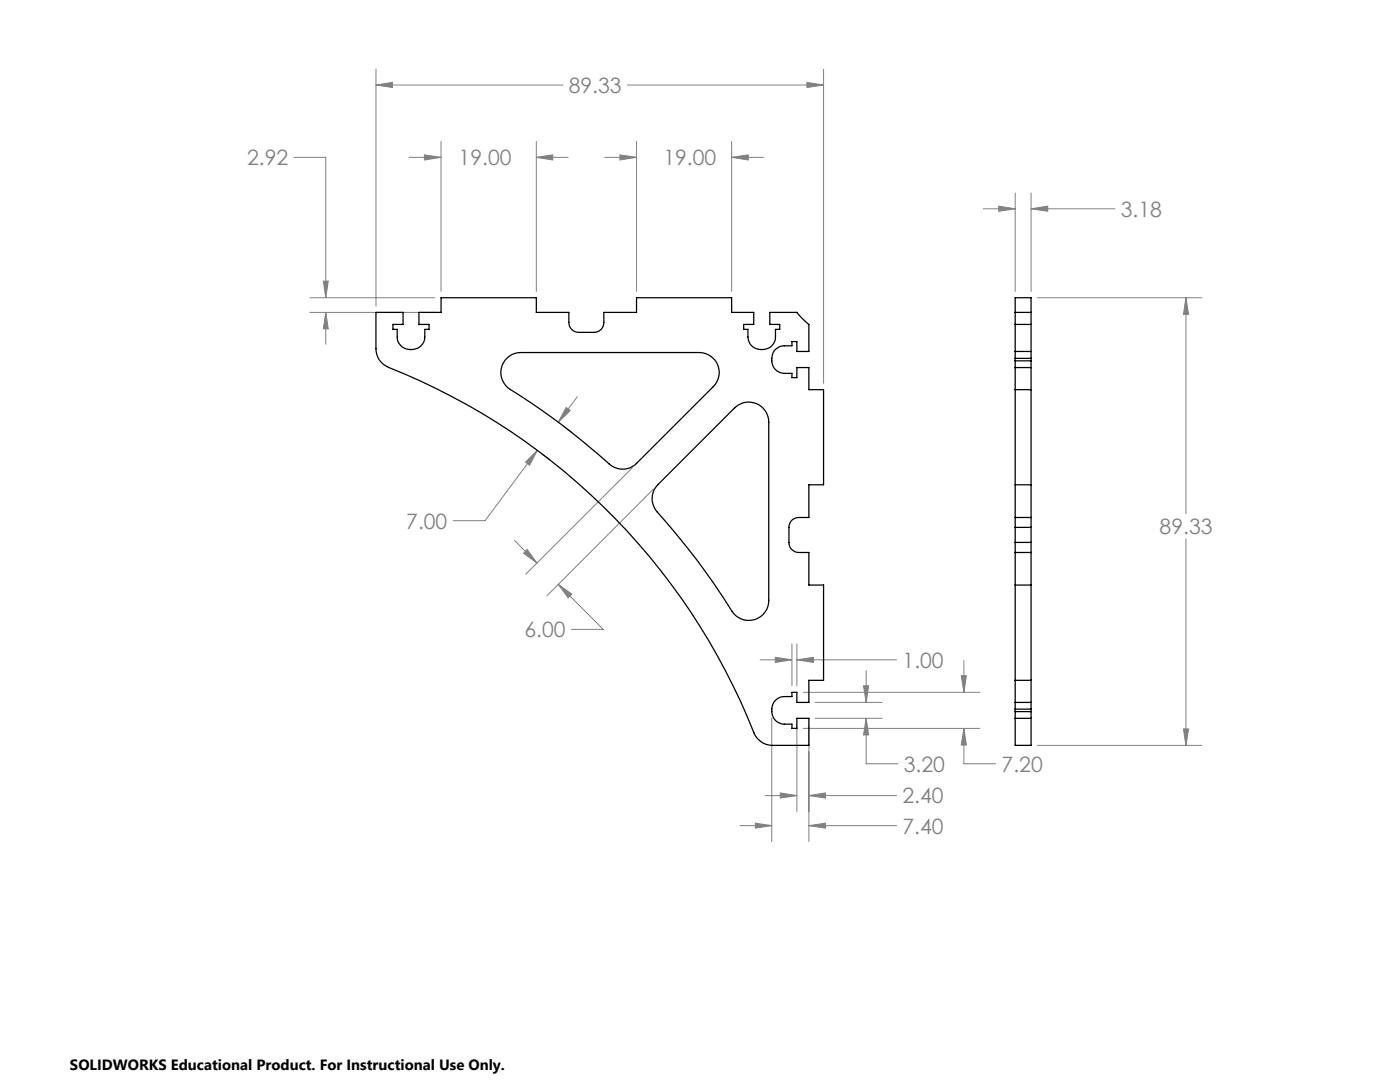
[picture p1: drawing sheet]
<svg xmlns="http://www.w3.org/2000/svg" width="279mm" height="216mm" viewBox="0 0 279 216" stroke-linecap="round" stroke-linejoin="round" font-family="sans-serif">
<g fill="none" stroke="#808080" stroke-width=".2">
<path d="M75 17l3.3-.6v1.1zM75 13.8v47.3M75 17h37.3M125.2 17h39.2M161 16.4l3.4 .6-3.4 .5zM164.4 13.8v62.7M58.7 31.4h6.3v28M81.7 31.4h6.3M84.7 30.9l3.3 .5-3.3 .5zM88 28.2v29.9M107 31.4l3.3-.5v1zM107 28.2v29.9"/>
<path d="M107 31.4h6.4M120.7 31.4h6.3M123.7 30.9l3.3 .5-3.3 .5zM127 28.2v29.9M146 31.4l3.3-.5v1zM146 31.4h6.4M146 28.2v29.9M202.6 38.5v19.6M205.8 38.5v19.6M61.8 59.4h24.9M64.5 56.1h1l-.5 3.3zM196.3 41.7h6.3"/>
<path d="M199.3 41.1l3.3 .6-3.3 .5zM205.8 41.7l3.3-.6v1.1zM205.8 41.7h16.7M207 59.4h32.9M236.7 59.4l.5 3.3h-1zM236.7 59.4v43.1M61.8 62.3h24.9M65 62.3l.5 3.3h-1zM65 62.3v6.4M115.2 79.2l-3.8 5M104.9 92.2l2.3-2.3-1.5 2.9zM107.2 89.9l-10.4 14h-6.3"/>
<path d="M108.3 90.6l1.5 1.2M112.4 85l1.6 1.1M113 81.3l.8 .6-2.4 2.3zM126.2 93.3l-21.3 21.3M130.4 97.6l-21.2 21.3M102.7 107.8l4.5 4.6M105.2 109.6l2 2.8-2.7-2zM111.4 116.6l2.7 2-.7 .7zM111.4 116.6l9 9h-6.3M236.7 107.5v41.2M151.7 131.7h6.3M154.7 131.2l3.3 .5-3.3 .5z"/>
<path d="M158 128.5v8.4M159 131.7l3.3-.5v1zM159 128.5v8.4M159 131.7h19.9M160.3 138.1h35.2M172.3 136.8h1.1l-.5 3.4zM172.9 133.8v6.4M191.8 134.8h1.1l-.5 3.3zM192.4 131.8v6.3M152.7 158.8h6.3M154 143.3v24.6M155.7 158.2l3.3 .5-3.3 .5z"/>
<path d="M159 144.6v17.3M160.3 145.3h35.2M161.4 158.7l3.3-.5v1zM161.4 144.6v23.3M161.4 158.8h17.5M162.7 140.2h13.3M162.7 143.3h13.3M172.9 143.3l.5 3.3h-1.1zM172.9 143.3v9.1h6.3M192.4 145.3l.5 3.4h-1.1zM192.4 145.3v7.1h6.3M207 148.7h32.9"/>
<path d="M236.2 145.5h1l-.5 3.2zM147.7 164.7h6.3M150.7 164.3l3.3 .4-3.3 .5zM161.4 164.7l3.3-.4v.9zM161.4 164.7h17.5"/>
</g>
<path d="M84.7 30.9l3.3 .5-3.3 .5zM107 31.4l3.3-.5v1zM146 31.4l3.3-.5v1zM123.7 30.9l3.3 .5-3.3 .5zM161 16.4l3.4 .6-3.4 .5zM75 17l3.3-.6v1.1zM65 62.3l.5 3.3h-1zM64.5 56.1h1l-.5 3.3zM172.3 136.8h1.1l-.5 3.4zM172.9 143.3l.5 3.3h-1.1zM191.8 134.8h1.1l-.5 3.3zM192.4 145.3l.5 3.4h-1.1zM161.4 158.7l3.3-.5v1zM155.7 158.2l3.3 .5-3.3 .5zM150.7 164.3l3.3 .4-3.3 .5zM161.4 164.7l3.3-.4v.9zM111.4 116.6l2.7 2-.7 .7zM105.2 109.6l2 2.8-2.7-2zM104.9 92.2l2.3-2.3-1.5 2.9zM113 81.3l.8 .6-2.4 2.3zM159 131.7l3.3-.5v1zM154.7 131.2l3.3 .5-3.3 .5zM199.3 41.1l3.3 .6-3.3 .5zM205.8 41.7l3.3-.6v1.1zM236.7 59.4l.5 3.3h-1zM236.2 145.5h1l-.5 3.2z" fill="#808080"/>
<g fill="none" stroke="#000" stroke-width=".25">
<path d="M75 62.3h5.4v2.4h-2v1h.9a3.6 3.6 0 0 0 .7 3.3 2.82 2.82 0 0 0 2.9 .6 2.82 2.82 0 0 0 1.9-2.4v-1.5h.8v-1h-2v-2.4h4.4v-2.9h19v2.9h6.5v2a1.99 1.99 0 0 0 2 2h3a1.93 1.93 0 0 0 2-2v-2h6.5v-2.9h19v2.9h4.4v2.4h-2v1h.9a3.4 3.4 0 0 0 1.1 3.6 2.79 2.79 0 0 0 4.4-2.1v-1.5h.8v-1h-2v-2.4h5.4l2.4 2.4v5.4h-2.4v-1.9h-1v.8a3.7 3.7 0 0 0-3.2 .7 2.84 2.84 0 0 0-.7 3 2.84 2.84 0 0 0 2.4 1.8h1.5v.9h1v-2.1h2.4v4.5h3v18.9h-3v6.6h-2a1.93 1.93 0 0 0-2 1.9v3a1.99 1.99 0 0 0 2 2h2v6.5h3v19h-3v4.5h-2.4v-2.1h-1v.9a3.6 3.6 0 0 0-3.2 .7 2.82 2.82 0 0 0-.6 3 2.82 2.82 0 0 0 2.3 1.8h1.5v.8h1v-2h2.4v5.4h-7.2a4 4 0 0 1-3.7-2.5 130.4 130.4 0 0 0-73.5-73.2 3.9 3.9 0 0 1-2-3.4zM101.2 71.4a3.8 3.8 0 0 1 2.8-1.1h35.5a4 4 0 0 1 3.7 2.5 4 4 0 0 1-.9 4.4l-15.2 15.2a3.9 3.9 0 0 1-5.5 .2 142.7 142.7 0 0 0-20.2-15.2 4 4 0 0 1-.2-6zM202.6 62.3v2.4M202.6 70.1v1.4M202.6 72v1.3M202.6 62.3h3.2M202.6 64.7h3.2M202.6 62.3v-2.9h3.2v2.9M202.6 70.1h3.2M202.6 73.3h3.2M202.6 77.8h3.2M202.6 64.7v5.4"/>
<path d="M202.6 71.5v.5M202.6 73.3v30M202.6 71.5h3.2M202.6 72h3.2M205.8 62.3v2.4M205.8 70.1v1.4M205.8 72v1.3M205.8 64.7v5.4M205.8 71.5v.5M205.8 73.3v30M146.6 81.4a4 4 0 0 1 4.4-.9 4 4 0 0 1 2.4 3.7v35.6a4 4 0 0 1-2.9 3.9 4 4 0 0 1-4.5-1.8 143.2 143.2 0 0 0-15.2-20.2 4 4 0 0 1 .5-5zM202.6 96.7h3.2"/>
<path d="M202.6 108.2v2M202.6 103.3v1.9M202.6 103.3h3.2M202.6 110.2h3.2M202.6 116.7h3.2M202.6 105.2v3M202.6 110.2v30M202.6 108.2h3.2M202.6 105.2h3.2M205.8 108.2v2M205.8 103.3v1.9M205.8 105.2v3"/>
<path d="M205.8 110.2v30M202.6 135.7h3.2M202.6 140.2v1.3M202.6 142v1.3M202.6 140.2h3.2M202.6 143.3h3.2M202.6 143.3v5.4h3.2v-5.4M202.6 141.5v.5M202.6 141.5h3.2M202.6 142h3.2M205.8 140.2v1.3M205.8 142v1.3"/>
<path d="M205.8 141.5v.5"/>
</g>
<g font-size="4.2" fill="#808080">
<text x="113.5" y="18.5">89.33</text>
<text x="49.3" y="33">2.92</text>
<text x="91.5" y="33">19.00</text>
<text x="132.4" y="33">19.00</text>
<text x="223.7" y="43.2">3.18</text>
<text x="81.1" y="105.5">7.00</text>
<text x="231.4" y="106.6">89.33</text>
<text x="104.7" y="127.2">6.00</text>
<text x="180.1" y="133.3">1.00</text>
<text x="180.4" y="154">3.20</text>
<text x="199.9" y="154">7.20</text>
<text x="180.1" y="160.3">2.40</text>
<text x="180.1" y="166.3">7.40</text>
</g>
<text font-size="3" x="14" y="213.5">SOLIDWORKS Educational Product. For Instructional Use Only.</text>
</svg>
